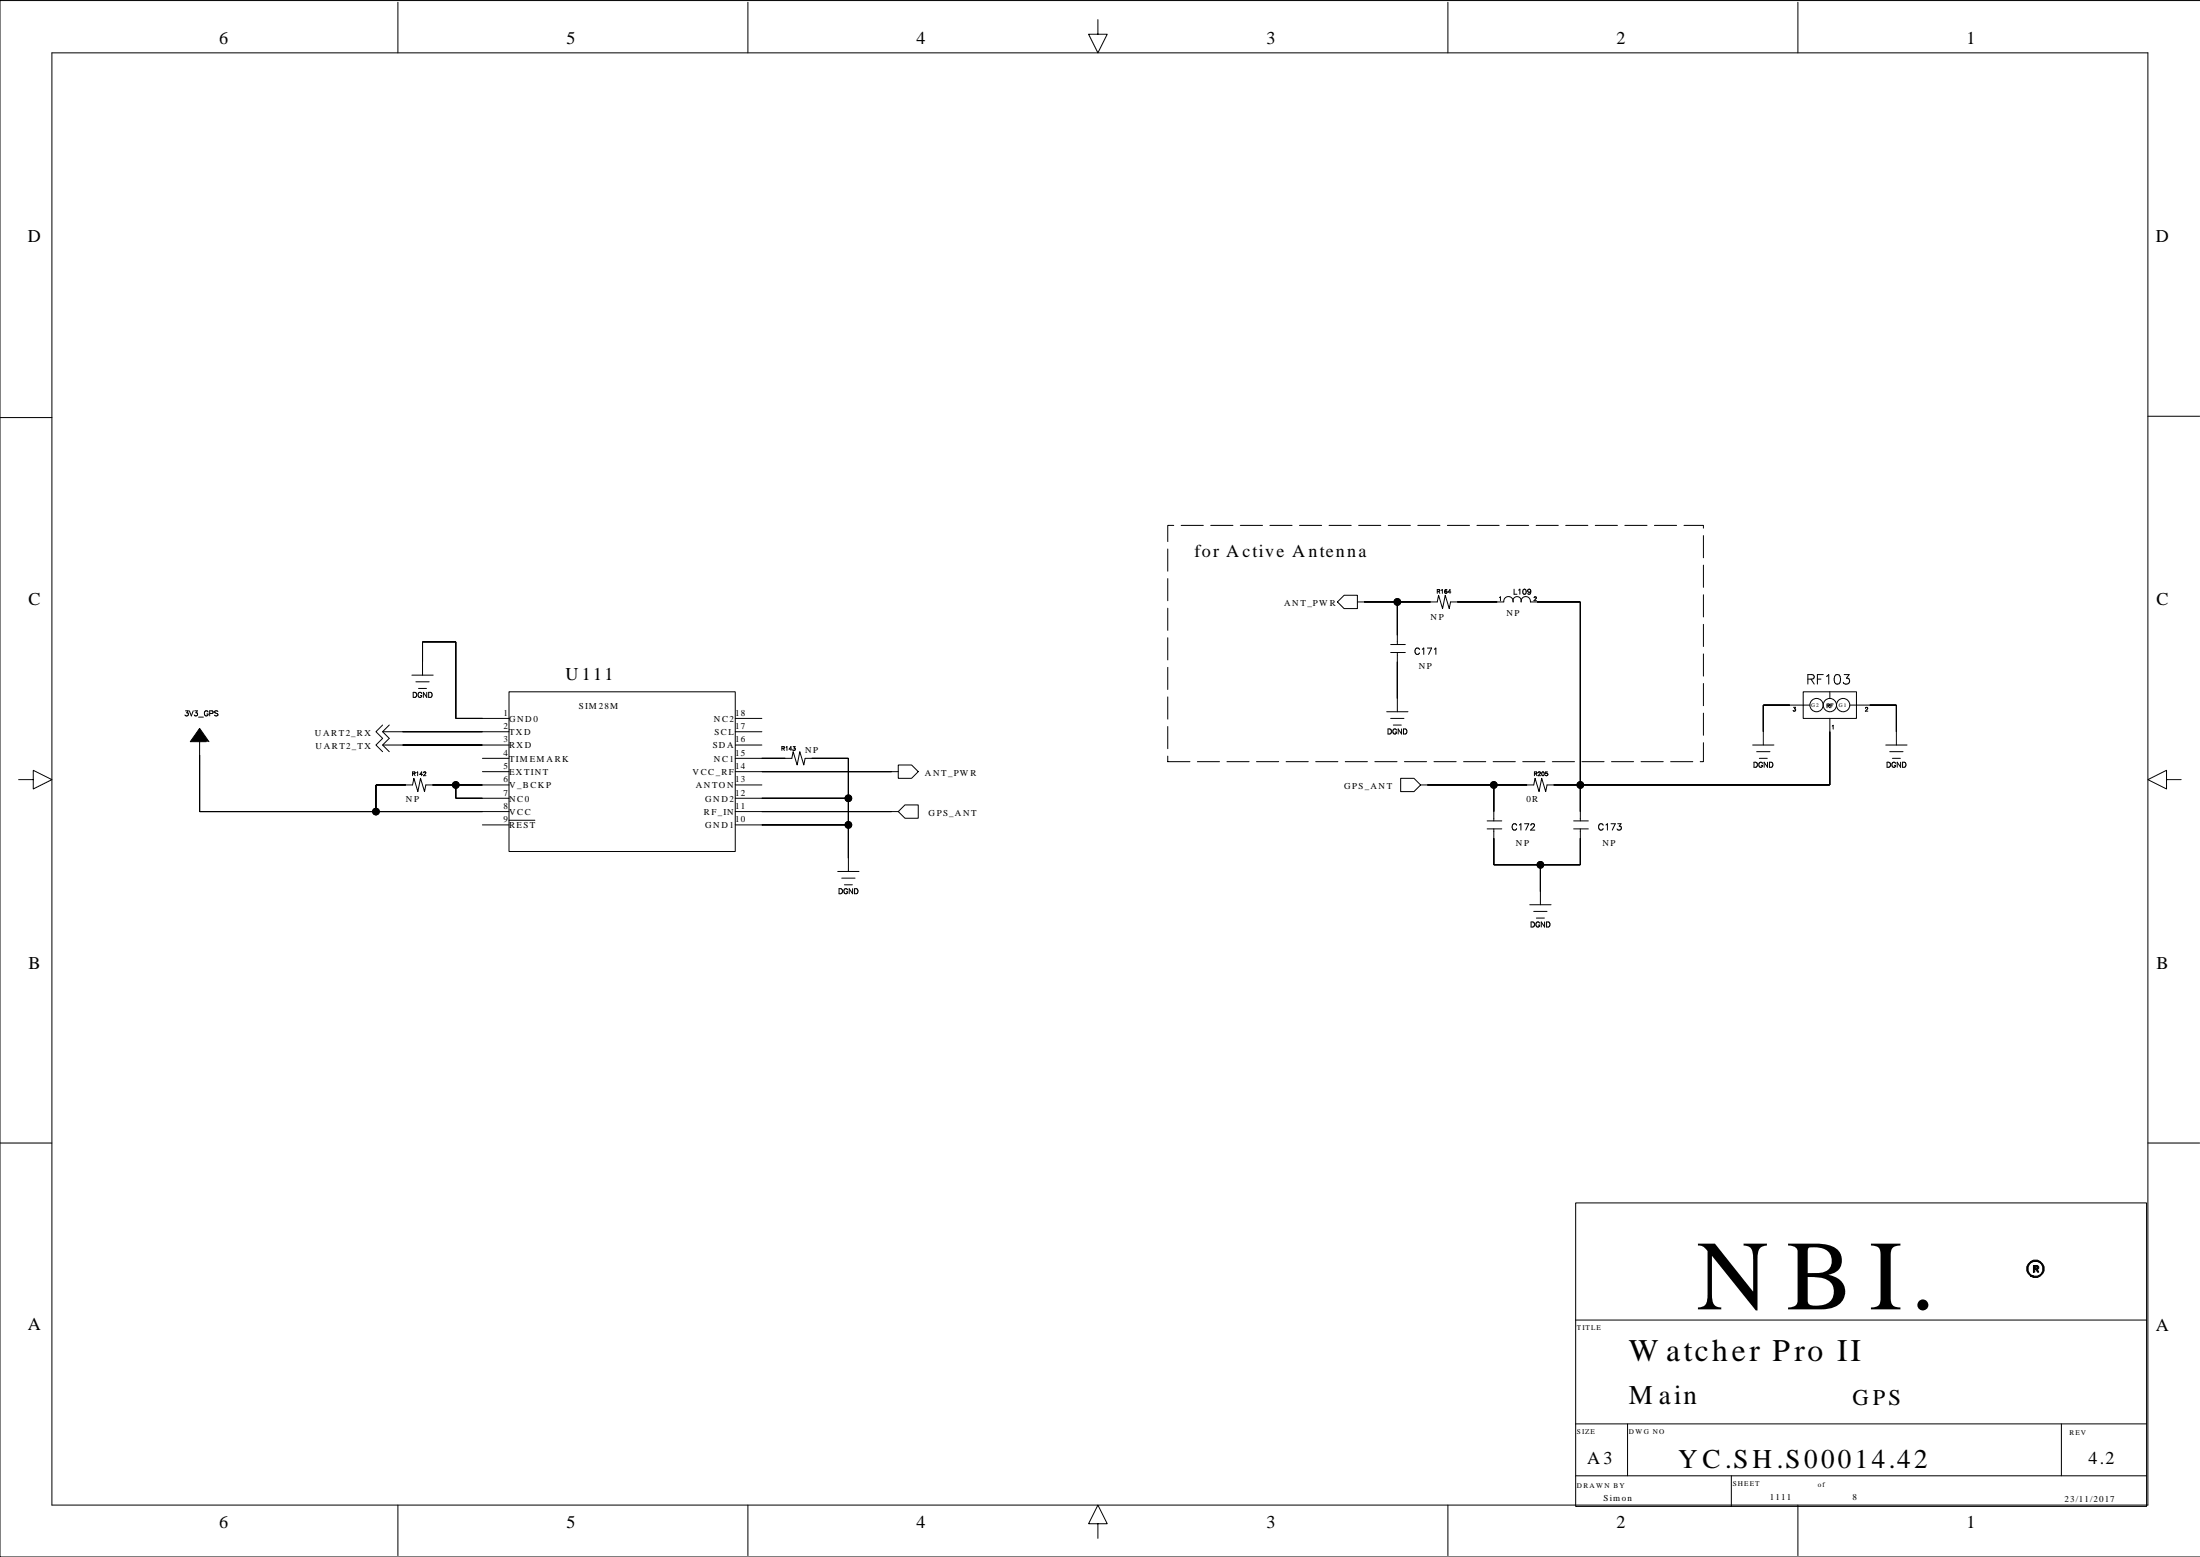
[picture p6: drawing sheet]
<svg xmlns="http://www.w3.org/2000/svg" width="420mm" height="297mm" viewBox="0 0 420 297" stroke-linecap="round" stroke-linejoin="round" font-family="sans-serif">
<g fill="none" stroke="#000" stroke-width=".19">
<path d="M9.9 10.1h400v277h-400zM75.9 .4v9.7M142.7 .4v9.7M209.5 3.7v2.8h1.8l-1.8 3.6-1.8-3.6h1.8M276.3 .4v9.7M343.1 .4v9.7M419.9 .1h-419.9v296.9h419.9M0 79.7h9.9M409.9 79.4h9.9M256.5 113.6h2.5v2.5h-2.5l-1.3-1.3zM259 114.8h15.3l.2-1.2 .8 2.5 .5-2.5 .7 2.5 .3-1.3h10.2a.9 .9 0 0 1 .8-1 .9 .9 0 0 1 .9 1 .79 .79 0 0 1 .8-1 .79 .79 0 0 1 .8 1 .9 .9 0 0 1 .8-1 .9 .9 0 0 1 .9 1h9.6v41.8M266.6 114.8v8.2"/>
<path d="M73 138.3l-1.3 1.3 1.3 1.3-1.3 1.2 1.3 1.3M73 139.6h24.1M74.3 138.3l-1.3 1.3 1.3 1.3-1.3 1.2 1.3 1.3M78.6 128.8h4.1M79.4 130.1h2.5M80.6 128.8v-6.3h6.4v14.6h10.1M97.1 132h43.2v30.4h-43.2zM140.3 137.1h5.1M140.3 139.6h5.1M264.6 135.8h4.1M265.4 137.1h2.5M265.4 123h2.8"/>
<path d="M265.4 124.5h2.8M266.6 124.5v11.3M344.1 132h10.1v5.1h-10.1zM345.4 134.5h-8.9v7.6M349.2 137.1v12.7h-54l-.2 1.2-.8-2.5-.5 2.5-.8-2.5-.2 1.3h-21.6M349.2 132v1.2M353 134.5h8.9v7.6M3.6 148.7h2.7v-1.7l3.6 1.7-3.6 1.8v-1.8M38.1 141.5v13.3h59M73 142.1h24.1M87 149.8v2.5h10.1M92.1 144.7h5"/>
<path d="M92.1 147.2h5M92.1 157.4h5M97.1 149.8h-15.8l-.3 1.2-.8-2.5-.5 2.5-.7-2.5-.3 1.3h-7v5M97.1 156.5h5M140.3 144.7h10.8l.2-1.3 .8 2.5 .5-2.5 .8 2.5 .2-1.2h8.3v21.6M140.3 142.1h5.1M140.3 147.2h31.1M140.3 149.8h5.1M140.3 152.3h21.6M140.3 154.8h31.1M140.3 157.4h21.6M171.4 154.8l1.3-1.2h2.5v2.5h-2.5z"/>
<path d="M171.4 145.9h2.6l1.2 1.3-1.2 1.3h-2.6zM267.3 148.5h2.5l1.3 1.3-1.3 1.2h-2.5zM283.8 156.6h2.8M283.8 158.1h2.8M285.1 149.8v6.8M285.1 158.1v6.9h16.5v-6.9M300.3 156.6h2.8M300.3 158.1h2.8M334.4 142.1h4.1M335.2 143.4h2.5M359.8 142.1h4.1M360.6 143.4h2.5"/>
<path d="M413.4 148.7v-1.7l-3.5 1.7 3.5 1.8v-1.8h2.8M159.9 166.3h4M160.6 167.5h2.6M291.9 172.6h4.1M292.7 173.9h2.5M293.9 165v7.6M0 218.1h9.9M409.9 218.1h9.9M300.7 229.5h108.9v57.9h-108.9zM300.7 251.8h108.9M300.7 271.6h108.9M310.6 271.6v9.9"/>
<path d="M393.4 271.6v9.9M75.9 287.1v9.7M142.7 287.1v9.7M209.5 290.7h1.8l-1.8-3.6-1.8 3.6h1.8v2.8M276.3 287.1v9.7M300.7 281.5h108.9M330.4 281.5v5.9M343.1 287.1v9.7"/>
<circle cx="266.6" cy="114.8" r=".63"/>
<circle cx="346.6" cy="134.5" r="1.27"/>
<circle cx="349.2" cy="134.5" r="1.27"/>
<circle cx="351.7" cy="134.5" r="1.27"/>
<circle cx="71.7" cy="154.8" r=".63"/>
<circle cx="87" cy="149.8" r=".63"/>
<circle cx="161.9" cy="157.4" r=".63"/>
<circle cx="161.9" cy="152.3" r=".63"/>
<circle cx="285.1" cy="149.8" r=".63"/>
<circle cx="301.6" cy="149.8" r=".63"/>
<circle cx="293.9" cy="165" r=".63"/>
</g>
<g fill="#000" stroke="#000" stroke-width=".19">
<path d="M266.6 114.8v6.4z" fill-rule="evenodd"/>
<path d="M260.3 114.8h6.3z" fill-rule="evenodd"/>
<path d="M266.6 114.8h6.4z" fill-rule="evenodd"/>
<path d="M278.1 114.8h7.6z" fill-rule="evenodd"/>
<path d="M293.3 114.8h8.3z" fill-rule="evenodd"/>
<path d="M301.6 114.8v35z" fill-rule="evenodd"/>
<path d="M80.6 122.5v3.8z" fill-rule="evenodd"/>
<path d="M80.6 122.5h6.4z" fill-rule="evenodd"/>
<path d="M87 122.5v14.6z" fill-rule="evenodd"/>
<path d="M87 137.1h5.1z" fill-rule="evenodd"/>
<path d="M76.8 139.6h15.3z" fill-rule="evenodd"/>
<path d="M266.6 126.3v6.9z" fill-rule="evenodd"/>
<path d="M336.5 134.5v5.1z" fill-rule="evenodd"/>
<path d="M336.5 134.5h5.1z" fill-rule="evenodd"/>
<path d="M349.2 139.6v10.2z" fill-rule="evenodd"/>
<path d="M356.8 134.5h5.1z" fill-rule="evenodd"/>
<path d="M361.9 134.5v5.1z" fill-rule="evenodd"/>
<path d="M38.1 144v10.8z" fill-rule="evenodd"/>
<path d="M38.1 139l1.8 2.5h-3.6z" fill-rule="evenodd"/>
<path d="M71.7 149.8v5z" fill-rule="evenodd"/>
<path d="M38.1 154.8h33.6z" fill-rule="evenodd"/>
<path d="M71.7 149.8h5.8z" fill-rule="evenodd"/>
<path d="M87 149.8v2.5z" fill-rule="evenodd"/>
<path d="M82.5 149.8h4.5z" fill-rule="evenodd"/>
<path d="M71.7 154.8h20.4z" fill-rule="evenodd"/>
<path d="M87 149.8h5.1z" fill-rule="evenodd"/>
<path d="M87 152.3h5.1z" fill-rule="evenodd"/>
<path d="M76.8 142.1h15.3z" fill-rule="evenodd"/>
<path d="M145.4 144.7h4.4z" fill-rule="evenodd"/>
<path d="M154.9 144.7h7z" fill-rule="evenodd"/>
<path d="M161.9 144.7v7.6z" fill-rule="evenodd"/>
<path d="M145.4 152.3h16.5z" fill-rule="evenodd"/>
<path d="M145.4 157.4h16.5z" fill-rule="evenodd"/>
<path d="M161.9 157.4v6.3z" fill-rule="evenodd"/>
<path d="M161.9 152.3v5.1z" fill-rule="evenodd"/>
<path d="M145.4 154.8h24.7z" fill-rule="evenodd"/>
<path d="M145.4 147.2h24.7z" fill-rule="evenodd"/>
<path d="M285.1 159.9v5.1z" fill-rule="evenodd"/>
<path d="M285.1 149.8v5z" fill-rule="evenodd"/>
<path d="M272.4 149.8h12.7z" fill-rule="evenodd"/>
<path d="M285.1 149.8h6.3z" fill-rule="evenodd"/>
<path d="M301.6 159.9v5.1z" fill-rule="evenodd"/>
<path d="M296.5 149.8h5.1z" fill-rule="evenodd"/>
<path d="M301.6 149.8v5z" fill-rule="evenodd"/>
<path d="M301.6 149.8h47.6z" fill-rule="evenodd"/>
<path d="M285.1 165h8.8z" fill-rule="evenodd"/>
<path d="M293.9 165v5.1z" fill-rule="evenodd"/>
<path d="M293.9 165h7.7z" fill-rule="evenodd"/>
<path d="M388 241.4h.8l.2 .3v.2l-.2 .3 .2 .5h-.2l-.3-.5h-.2v.5h-.3v-.8h.8v-.2h-.5v.2h-.3z" fill-rule="evenodd"/>
<path d="M387.5 240.7a1.67 1.67 0 0 1 2.6 1.4 1.67 1.67 0 0 1-2.6 1.4h1.3a1.45 1.45 0 0 0 .8-2.3 1.45 1.45 0 0 0-2.4 0 1.45 1.45 0 0 0 .8 2.3h-.5a1.61 1.61 0 0 1 0-2.8z" fill-rule="evenodd"/>
<circle cx="266.6" cy="114.8" r=".63"/>
<circle cx="71.7" cy="154.8" r=".63"/>
<circle cx="87" cy="149.8" r=".63"/>
<circle cx="161.9" cy="157.4" r=".63"/>
<circle cx="161.9" cy="152.3" r=".63"/>
<circle cx="285.1" cy="149.8" r=".63"/>
<circle cx="301.6" cy="149.8" r=".63"/>
<circle cx="293.9" cy="165" r=".63"/>
</g>
<path d="M222.8 100.2h102.2v45.1h-102.2z" fill="none" stroke="#000" stroke-width=".19" stroke-dasharray="4.2 1.4"/>
<text font-size="18.9" x="323.8" y="249.8">NBI.</text>
<text font-size="6" x="310.8" y="259.7">Watcher Pro II</text>
<g font-size="5.2">
<text x="310.8" y="267.8">Main</text>
<text x="320.2" y="280">YC.SH.S00014.42</text>
</g>
<text font-size="4.3" x="353.5" y="268.1">GPS</text>
<g font-size="3.4">
<text x="41.8" y="8.3">6</text>
<text x="108.1" y="8.3">5</text>
<text x="174.9" y="8.3">4</text>
<text x="241.7" y="8.3">3</text>
<text x="308.5" y="8.3">2</text>
<text x="375.3" y="8.3">1</text>
<text x="5.3" y="46.2">D</text>
<text x="411.4" y="46.2">D</text>
<text x="227.9" y="106.2">for Active Antenna</text>
<text x="5.4" y="115.5">C</text>
<text x="411.5" y="115.5">C</text>
<text x="107.9" y="129.7">U111</text>
<text x="5.4" y="184.8">B</text>
<text x="411.5" y="184.8">B</text>
<text x="5.3" y="253.6">A</text>
<text x="411.4" y="253.9">A</text>
<text x="302.9" y="279.3">A3</text>
<text x="398.5" y="279.3">4.2</text>
<text x="41.8" y="291.5">6</text>
<text x="108.1" y="291.5">5</text>
<text x="174.9" y="291.5">4</text>
<text x="241.7" y="291.5">3</text>
<text x="308.5" y="291.5">2</text>
<text x="375.3" y="291.5">1</text>
</g>
<text font-size="2.8" x="344.6" y="129.9">RF103</text>
<g font-size="1.8">
<text x="269.8" y="124.4">C171</text>
<text x="288.4" y="157.9">C172</text>
<text x="304.9" y="157.9">C173</text>
</g>
<g font-size="1.7">
<text x="245" y="115.6">ANT_PWR</text>
<text x="273" y="118.3">NP</text>
<text x="287.5" y="117.5">NP</text>
<text x="270.7" y="127.6">NP</text>
<text x="96.1" y="136.5">1</text>
<text x="97.1" y="137.7">GND0</text>
<text x="110.5" y="135.3">SIM28M</text>
<text x="136.2" y="137.7">NC2</text>
<text x="140.3" y="136.5">18</text>
<text x="60.1" y="140.4">UART2_RX</text>
<text x="60.2" y="142.9">UART2_TX</text>
<text x="96.1" y="139.1">2</text>
<text x="96.1" y="141.6">3</text>
<text x="97.1" y="140.2">TXD</text>
<text x="97.1" y="142.8">RXD</text>
<text x="136" y="142.8">SDA</text>
<text x="136.4" y="140.2">SCL</text>
<text x="140.3" y="139.1">17</text>
<text x="140.3" y="141.6">16</text>
<text x="153.6" y="143.7">NP</text>
<text x="96.1" y="149.2">6</text>
<text x="96.1" y="146.7">5</text>
<text x="96.1" y="144.2">4</text>
<text x="97.1" y="145.3">TIMEMARK</text>
<text x="97.1" y="147.9">EXTINT</text>
<text x="132.2" y="147.9">VCC_RF</text>
<text x="136.2" y="145.3">NC1</text>
<text x="140.3" y="146.7">14</text>
<text x="140.3" y="149.2">13</text>
<text x="140.3" y="144.2">15</text>
<text x="176.5" y="148">ANT_PWR</text>
<text x="77.5" y="153.1">NP</text>
<text x="96.1" y="151.8">7</text>
<text x="96.1" y="154.3">8</text>
<text x="97.1" y="150.4">V_BCKP</text>
<text x="97.1" y="152.9">NC0</text>
<text x="97.1" y="155.5">VCC</text>
<text x="132.8" y="150.4">ANTON</text>
<text x="134.3" y="155.5">RF_IN</text>
<text x="134.6" y="152.9">GND2</text>
<text x="140.3" y="151.8">12</text>
<text x="140.3" y="154.3">11</text>
<text x="177.2" y="155.6">GPS_ANT</text>
<text x="256.5" y="150.5">GPS_ANT</text>
<text x="291.3" y="153.1">0R</text>
<text x="96.1" y="156.9">9</text>
<text x="97.1" y="158">REST</text>
<text x="134.6" y="158">GND1</text>
<text x="140.3" y="156.9">10</text>
<text x="289.3" y="161.3">NP</text>
<text x="305.8" y="161.3">NP</text>
<text x="306" y="286.4">Simon</text>
<text x="337.7" y="286.1">1111</text>
<text x="353.5" y="286.1">8</text>
<text x="394" y="286.6">23/11/2017</text>
</g>
<g font-size="1.4">
<text x="288.7" y="113">L109</text>
<text x="35.2" y="136.2">3V3_GPS</text>
<text x="78.7" y="132.7">DGND</text>
<text x="264.7" y="139.7">DGND</text>
<text x="334.5" y="146">DGND</text>
<text x="359.9" y="146">DGND</text>
<text x="159.9" y="170.1">DGND</text>
<text x="292" y="176.5">DGND</text>
<text x="300.9" y="253.7">TITLE</text>
<text x="300.9" y="273.5">SIZE</text>
<text x="310.8" y="273.5">DWG NO</text>
<text x="394.9" y="273.8">REV</text>
<text x="300.9" y="283.9">DRAWN BY</text>
<text x="330.6" y="283.4">SHEET</text>
<text x="346.9" y="283.6">of</text>
</g>
<g font-size="1.1">
<text x="274.1" y="112.9">R164</text>
<text x="285.9" y="114.3">1</text>
<text x="292.6" y="114.3">2</text>
<text x="342.1" y="135.3">3</text>
<text x="348.5" y="134.7">RF</text>
<text x="355.8" y="135.3">2</text>
<text x="149.1" y="142.8">R143</text>
<text x="349.4" y="138.8">1</text>
<text x="78.6" y="147.7">R142</text>
<text x="292.7" y="147.7">R205</text>
</g>
<g font-size="1">
<text x="345.6" y="134.9">G2</text>
<text x="350.9" y="134.9">G1</text>
</g>
</svg>
